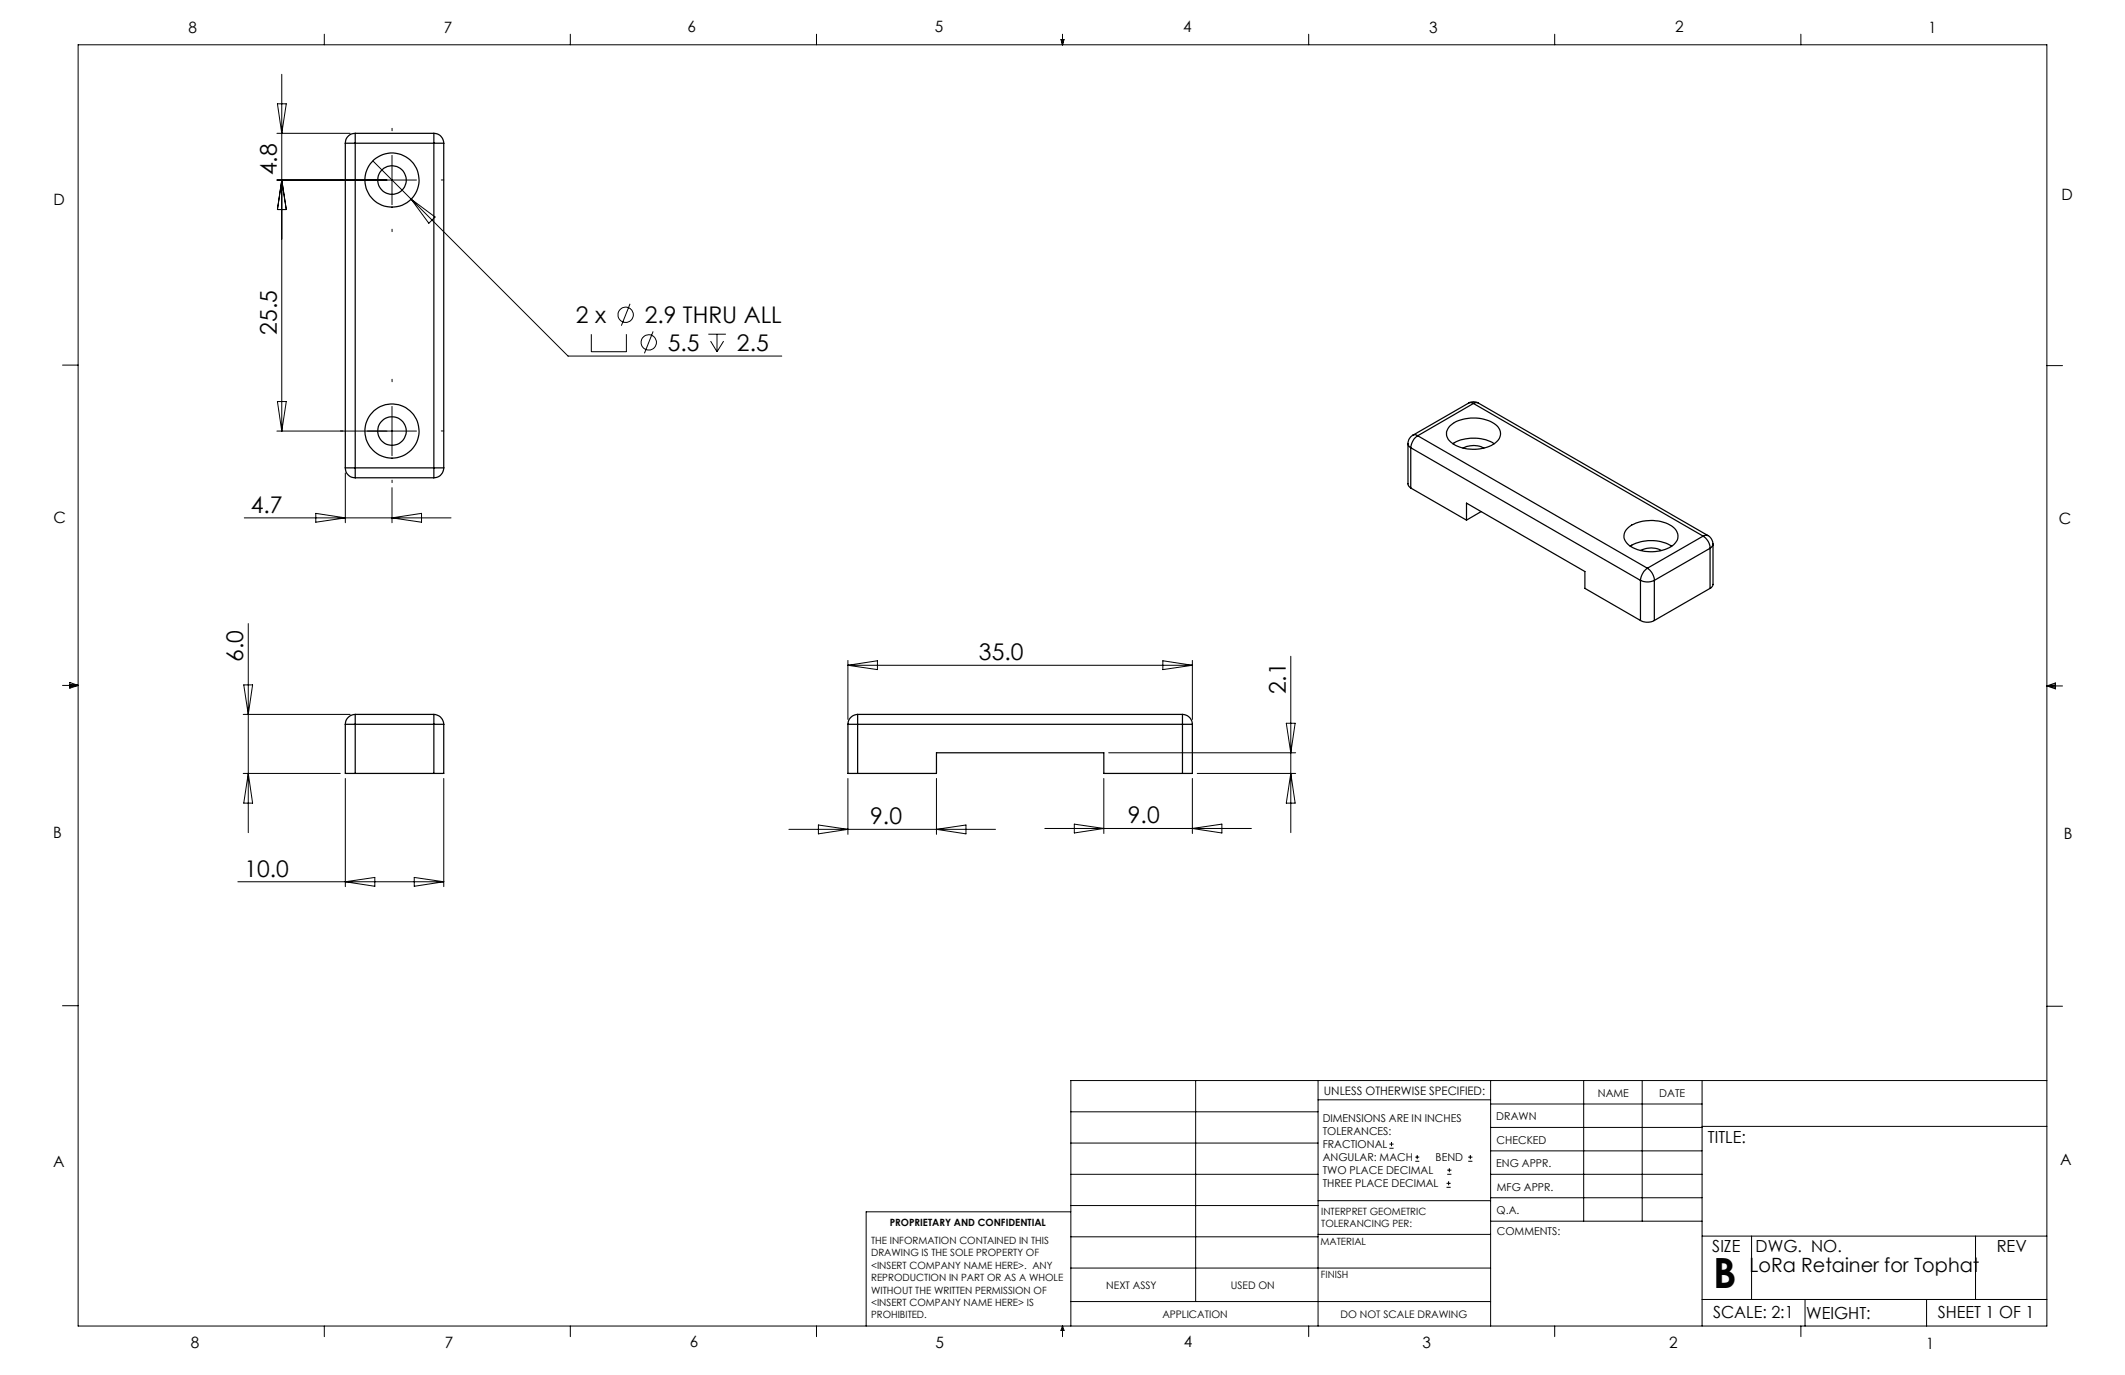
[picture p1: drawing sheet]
<svg xmlns="http://www.w3.org/2000/svg" width="432mm" height="279mm" viewBox="0 0 432 279" stroke-linecap="round" stroke-linejoin="round" font-family="sans-serif">
<g fill="none" stroke="#000" stroke-width=".2">
<path d="M15.9 9.1h400v260.4h-400zM57.3 15.1v72.5M65.9 6.9v2.2M115.9 6.9v2.2M165.9 6.9v2.2M215.6 8h.6l-.3 1.1zM215.7 8l.2 1.1M215.9 6.9v2.2M216 8l-.1 1.1M265.9 6.9v2.2M315.9 6.9v2.2M365.9 6.9v2.2"/>
<path d="M56.3 27.1h14.9M56.4 21.1h1.8l-.9 6zM57.3 36.6l.9 6h-1.8zM75.8 32.7l39.6 39.7h43.5M79.7 31.6v10M84.6 36.6h-28.3M83.5 40.5l4.9 3.6-1.3 1.3zM12.7 74.2h3.2M120.2 67.9v3.6h7.1v-3.6M128 61.7l-1.7 4.5M132.7 67.3l-1.7 4.5M143.9 67.9h3.6"/>
<path d="M144.4 69.3l1.3 2.2M145.7 67.9v3.6M147 69.3l-1.3 2.2M415.9 74.3h3.2M56.4 81.6h1.8l-.9 6zM70.2 96.1v10.1M79.7 82.6v10M79.7 99.1v7.1M84.6 87.6h-28.3M49.6 105.2h42.1M64.2 104.3l6 .9-6 .9zM79.7 105.2l6-.9v1.8z"/>
<path d="M12.7 139.3h3.2M14.2 139.1l1.7 .2M14.2 138.7l1.7 .6-1.7 .5zM15.9 139.3l-1.7 .3M49.5 139.2h1.8l-.9 6zM50.4 126.7v42.5M172.3 134.2v12M172.3 135.2h70M172.3 135.2l6-.9v1.8zM236.3 134.3l6 .9-6 .9zM242.3 134.2v12M262.3 133.4v35.8"/>
<path d="M415.9 139.4h3.2M415.9 139.4l1.8-.6v1.2zM415.9 139.4l1.8 .3M417.7 139.2l-1.8 .2M49.4 157.2h19.7M49.4 145.2h21.8M50.4 157.2l.9 6h-1.8zM70.2 158.2v22M90.2 158.2v22M172.3 158.2v11.3M190.3 158.2v11.3M224.3 158.2v11.2"/>
<path d="M225.3 153h38M242.3 158.2v11.2M243.3 157.2h20M261.4 147h1.8l-.9 6zM262.3 157.2l.9 6h-1.8zM48.3 179.2h41.9M70.2 179.2l6-.9v1.8zM84.2 178.3l6 .9-6 .9zM160.3 168.5h42M166.3 167.6l6 .9-6 .9zM190.3 168.5l6-.9v1.8zM212.3 168.3h42"/>
<path d="M218.3 167.5l6 .8-6 1zM242.3 168.3l6-.8v1.8zM12.7 204.4h3.2M243 219.6v44.9M267.8 219.6v49.9M302.9 219.6v49.9M321.8 219.6v28.5M333.7 219.6v28.5M345.9 219.6v49.9M415.9 204.5h3.2M415.9 219.6h-198.3v49.9M217.6 238.6h50.2"/>
<path d="M217.6 232.3h50.2M217.6 225.9h50.2M267.8 223.5h35.1M282.3 233.3h.9M282.3 232.5h.9M282.8 232.1v.8M287.6 236h.8M287.6 235.1h.8M288 234.7v.8M294.1 238.6h.8M294.1 237.8h.8M294.5 237.4v.8"/>
<path d="M298.3 236h.9M298.3 235.1h.9M298.8 234.7v.8M302.9 238.6h43M302.9 233.9h43M302.9 229.1h43M302.9 224.3h43M345.9 228.9h70M217.6 257.7h85.3M217.6 251.3h50.2M217.6 245h50.2M217.6 246.2h-41.6v23.3"/>
<path d="M267.8 250.8h35.1M267.8 244h35.1M293.9 241.3h.9M293.9 240.5h.9M294.4 240v.8M302.9 248.1h43M302.9 243.4h43M345.9 251.2h70M355.9 251.2v12.9M401.4 251.2v12.9M65.9 269.5v2.1M115.9 269.5v2.1"/>
<path d="M165.9 269.5v2.1M215.9 269.5v2.1M215.9 269.5l.3 .8h-.6zM217.6 264.5h85.3M265.9 269.5v2.1M315.9 269.5v2.1M345.9 264.1h70M365.9 269.5v2.1M366.8 264.1v5.4M391.5 264.1v5.4"/>
<circle cx="127.1" cy="64" r="1.56"/>
<circle cx="131.8" cy="69.6" r="1.56"/>
</g>
<path d="M69.7 36.6h-.5M79.7 26.6v-.5M89.7 36.6h.5M79.7 46.6v.5M79.7 77.6v-.5M69.7 87.6h-.5M79.7 97.6v.5M89.7 87.6h.5" fill="none" stroke="#000" stroke-width=".2" stroke-dasharray="15.2 1.3 1.3 1.3"/>
<g fill="none" stroke="#000" stroke-width=".25">
<path d="M70.2 29.1h2M70.2 29.1v66M72.2 27.1v2M72.2 27.1a1.97 1.97 0 0 0-2 2M72.2 29.1v66M72.2 29.1h16M72.2 27.1h16M88.2 27.1v2M88.2 27.1a1.97 1.97 0 0 1 2 2M88.2 29.1h2M88.2 29.1v66M90.2 29.1v66"/>
<path d="M70.2 95.1h2M70.2 95.1a1.97 1.97 0 0 0 2 2M72.2 95.1v2M72.2 95.1h16M72.2 97.1h16M88.2 95.1h2M88.2 95.1v2M90.2 95.1a2.03 2.03 0 0 1-2 2M286.1 90.2v8.2l.6 .8M286.1 90.2l.2 .5 .4 .3M286.7 91l46.6 26.9M286.7 99.2l11.3 6.5"/>
<path d="M286.7 91v8.2M287.1 88.4a1.93 1.93 0 0 0-1 1.8M287.1 88.4l.5-.1 .5 .2M288.1 88.5a3.2 3.2 0 0 0-1.4 2.5M288.1 88.5l46.7 27M294.6 86.6a8 8 0 0 1 9.3-.3 2.25 2.25 0 0 1-.4 3.9 8.1 8.1 0 0 1-8.7-.4 2.09 2.09 0 0 1-.2-3.2zM295.2 90.2a8.4 8.4 0 0 1 8.4 0M297.4 91a4.5 4.5 0 0 1 4.1 .1M297.4 91l-.1 .1M298.4 81.9a1.93 1.93 0 0 1 2 0M298.4 81.9l.5-.1 .5 .2M298.4 81.9l-11.3 6.5"/>
<path d="M299.4 82l-11.3 6.5M299.4 82l46.7 26.9M300.4 81.9l-.5-.1-.5 .2M300.4 81.9l46.7 26.9M298 105.7v-3.5l24.1 13.9v3.5l11.2 6.5M301 104l-3 1.7M330.7 107.4a7.9 7.9 0 0 1 7.8-1.1 3.2 3.2 0 0 1 2.5 2.8 3.6 3.6 0 0 1-3.1 2.7 7.8 7.8 0 0 1-7.3-1.4 2.05 2.05 0 0 1 .1-3zM331.3 111a8.4 8.4 0 0 1 8.4 0M333.3 117.9a3.3 3.3 0 0 0 2.9 0M333.3 117.9v8.2M333.4 111.9a4.6 4.6 0 0 1 4.2 0M334.8 115.5a3.1 3.1 0 0 1 1.4 2.4"/>
<path d="M334.8 115.5a3.4 3.4 0 0 0-1.5 2.4M336.2 117.9v8.2M346.1 108.9a3.1 3.1 0 0 1 1.4 2.5M346.1 108.9l-11.3 6.6M347.1 108.8a2.07 2.07 0 0 1 1 1.8M347.1 108.8h-.5l-.5 .1M347.5 111.4l-11.3 6.5M347.5 111.4v8.2M347.5 119.6l-11.3 6.5M348.1 110.6v8.3l-.6 .7M348.1 110.6l-.1 .3-.5 .5M333.3 126.1a2.96 2.96 0 0 0 2.9 0"/>
<path d="M70.2 147.2h2M70.2 147.2v10h2M72.2 145.2v2M72.2 145.2a2.03 2.03 0 0 0-2 2M72.2 157.2h16M72.2 147.2v10M72.2 147.2h16M72.2 145.2h16M88.2 147.2h2M88.2 145.2a2.03 2.03 0 0 1 2 2M88.2 145.2v2M88.2 147.2v10"/>
<path d="M90.2 147.2v10h-2M172.3 147.2h2M172.3 147.2v10h2M174.3 145.2v2M174.3 145.2a2.04 2.04 0 0 0-2 2M174.3 157.2h16v-4.2h34v4.2h16M174.3 147.2h66M174.3 145.2h66M174.3 147.2v10M240.3 145.2a2.03 2.03 0 0 1 2 2M240.3 147.2h2M240.3 145.2v2"/>
<path d="M240.3 147.2v10M242.3 147.2v10h-2"/>
<circle cx="79.6" cy="36.6" r="2.89"/>
<circle cx="79.7" cy="36.6" r="5.5"/>
<circle cx="79.6" cy="87.6" r="2.9"/>
<circle cx="79.7" cy="87.6" r="5.5"/>
</g>
<text font-size="8.5" x="348.1" y="261.8">B</text>
<g font-size="4.7">
<text x="56.3" y="35.6" transform="rotate(-90 56.3 35.6)">4.8</text>
<text x="117" y="65.7">2 x</text>
<text x="131" y="65.7">2.9 THRU ALL</text>
<text x="56.3" y="68" transform="rotate(-90 56.3 68)">25.5</text>
<text x="135.7" y="71.3">5.5</text>
<text x="149.8" y="71.3">2.5</text>
<text x="50.9" y="104.2">4.7</text>
<text x="49.4" y="134.5" transform="rotate(-90 49.4 134.5)">6.0</text>
<text x="198.9" y="134.2">35.0</text>
<text x="261.3" y="141.1" transform="rotate(-90 261.3 141.1)">2.1</text>
<text x="176.8" y="167.5">9.0</text>
<text x="229.2" y="167.3">9.0</text>
<text x="49.7" y="178.1">10.0</text>
</g>
<text font-size="4" x="355.5" y="258.5">LoRa Retainer for Tophat</text>
<g font-size="3.4">
<text x="347.1" y="232.3">TITLE:</text>
<text x="347.9" y="254.3">SIZE</text>
<text x="356.7" y="254.4">DWG. NO.</text>
<text x="405.7" y="254.5">REV</text>
<text x="348.1" y="267.9">SCALE: 2:1</text>
<text x="367" y="268">WEIGHT:</text>
<text x="393.8" y="267.9">SHEET 1 OF 1</text>
</g>
<g font-size="3.2">
<text x="38.3" y="6.7">8</text>
<text x="90.2" y="6.7">7</text>
<text x="139.7" y="6.5">6</text>
<text x="190" y="6.5">5</text>
<text x="240.4" y="6.5">4</text>
<text x="290.4" y="6.7">3</text>
<text x="340.4" y="6.5">2</text>
<text x="391.9" y="6.7">1</text>
<text x="10.9" y="41.6">D</text>
<text x="418.9" y="40.7">D</text>
<text x="10.9" y="106.3">C</text>
<text x="418.4" y="106.4">C</text>
<text x="10.8" y="170.2">B</text>
<text x="419.4" y="170.6">B</text>
<text x="10.8" y="237.2">A</text>
<text x="418.6" y="236.8">A</text>
<text x="38.8" y="273.8">8</text>
<text x="90.4" y="273.8">7</text>
<text x="140.2" y="273.8">6</text>
<text x="190.1" y="273.9">5</text>
<text x="240.5" y="273.8">4</text>
<text x="289" y="273.9">3</text>
<text x="339.1" y="273.8">2</text>
<text x="391.4" y="274.1">1</text>
</g>
<text font-size="2.4" x="269" y="222.4">UNLESS OTHERWISE SPECIFIED:</text>
<g font-size="2.2">
<text x="268.8" y="228">DIMENSIONS ARE IN INCHES</text>
<text x="304.1" y="227.7">DRAWN</text>
<text x="324.7" y="222.9">NAME</text>
<text x="337.2" y="222.9">DATE</text>
<text x="268.8" y="230.6">TOLERANCES:</text>
<text x="268.8" y="233.3">FRACTIONAL</text>
<text x="304.1" y="232.6">CHECKED</text>
<text x="268.8" y="236">ANGULAR: MACH</text>
<text x="268.8" y="238.6">TWO PLACE DECIMAL</text>
<text x="291.7" y="236">BEND</text>
<text x="304" y="237.2">ENG APPR.</text>
<text x="268.8" y="241.3">THREE PLACE DECIMAL</text>
<text x="304.2" y="241.9">MFG APPR.</text>
<text x="304.1" y="246.7">Q.A.</text>
<text x="304.1" y="250.9">COMMENTS:</text>
</g>
<g font-size="2.1">
<text x="224.8" y="262">NEXT ASSY</text>
<text x="250.1" y="261.9">USED ON</text>
<text x="236.2" y="267.8">APPLICATION</text>
<text x="272.4" y="267.8">DO NOT SCALE DRAWING</text>
</g>
<g font-size="2">
<text x="180.8" y="249.2">PROPRIETARY AND CONFIDENTIAL</text>
<text x="268.5" y="246.8">INTERPRET GEOMETRIC</text>
<text x="268.5" y="249.4">TOLERANCING PER:</text>
<text x="177" y="252.8">THE INFORMATION CONTAINED IN THIS</text>
<text x="177" y="255.3">DRAWING IS THE SOLE PROPERTY OF</text>
<text x="177" y="257.8">&lt;INSERT COMPANY NAME HERE&gt;. ANY</text>
<text x="268.3" y="252.9">MATERIAL</text>
<text x="177" y="260.3">REPRODUCTION IN PART OR AS A WHOLE</text>
<text x="177" y="262.9">WITHOUT THE WRITTEN PERMISSION OF</text>
<text x="268.4" y="259.7">FINISH</text>
<text x="177" y="265.4">&lt;INSERT COMPANY NAME HERE&gt; IS</text>
<text x="177" y="267.9">PROHIBITED.</text>
</g>
</svg>
